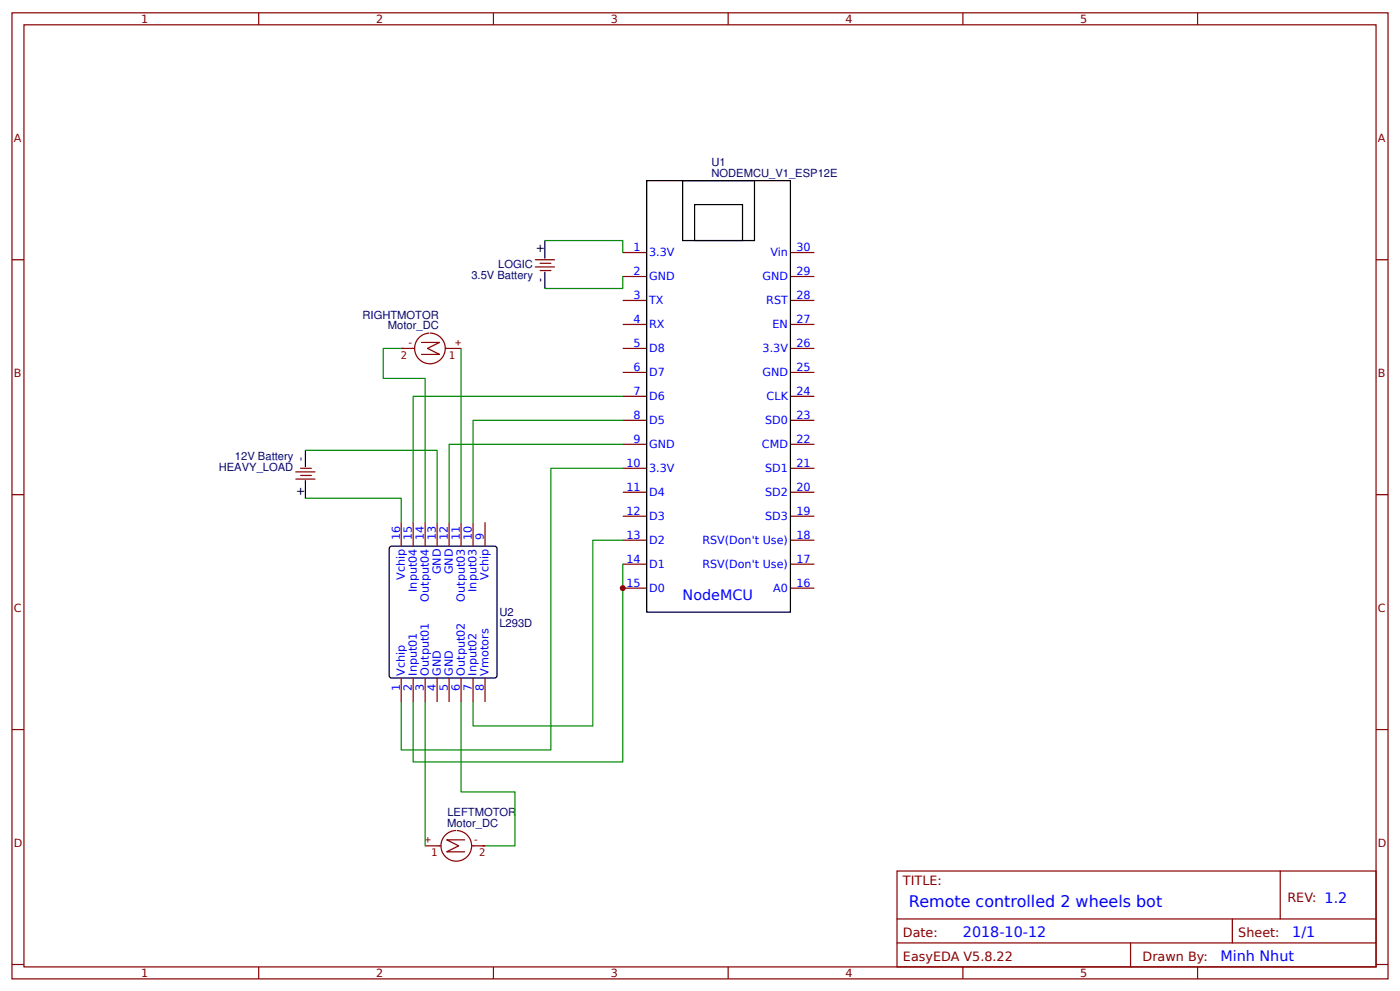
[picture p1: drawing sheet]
<svg xmlns="http://www.w3.org/2000/svg" width="309mm" height="219mm" viewBox="0 0 309 219" stroke-linecap="round" stroke-linejoin="round" font-family="sans-serif">
<g fill="none" stroke="#800" stroke-width=".26">
<path d="M2.6 2.8h304.1v213.3h-304.1zM5.3 5.5h298.7v207.9h-298.7zM57.1 2.8v2.7M109 2.8v2.7M160.9 2.8v2.7M212.7 2.8v2.7M264.6 2.8v2.7M2.6 57.3h2.7M118.3 57.3h4.2M118.3 58.9h4.2M119.3 58.1h2.4M119.3 59.7h2.4"/>
<path d="M137.6 55.7h5.3M174.6 55.7h5.3M304 57.3h2.7M137.6 61h5.3M137.6 66.3h5.3M137.6 71.6h5.3M137.6 76.9h5.3M174.6 61h5.3M174.6 66.3h5.3M174.6 71.6h5.3M174.6 76.9h5.3M137.6 82.2h5.3"/>
<path d="M137.6 87.5h5.3M137.6 92.8h5.3M137.6 98.1h5.3M174.6 82.2h5.3M174.6 87.5h5.3M174.6 92.8h5.3M174.6 98.1h5.3M2.6 109.2h2.7M65.4 105.8h4.2M65.4 104.2h4.2M66.4 103.4h2.4M66.4 105h2.4"/>
<path d="M88.6 115.3v5.3M91.3 115.3v5.3M93.9 115.3v5.3M96.6 115.3v5.3M99.2 115.3v5.3M101.9 115.3v5.3M104.5 115.3v5.3M107.2 115.3v5.3M137.6 103.4h5.3M137.6 108.7h5.3M137.6 114h5.3M137.6 119.2h5.3"/>
<path d="M174.6 103.4h5.3M174.6 108.7h5.3M174.6 114h5.3M174.6 119.2h5.3M304 109.2h2.7M137.6 124.5h5.3M137.6 129.8h5.3M174.6 124.5h5.3M174.6 129.8h5.3M88.6 149.7v5.3M91.3 149.7v5.3M93.9 149.7v5.3"/>
<path d="M96.6 149.7v5.3M99.2 149.7v5.3M101.9 149.7v5.3M104.5 149.7v5.3M107.2 149.7v5.3M2.6 161.1h2.7M304 161.1h2.7M198.2 192.3h105.8v21.1h-105.8zM282.8 192.3v10.6M2.6 212.9h2.7M57.1 213.4v2.7M109 213.4v2.7"/>
<path d="M160.9 213.4v2.7M198.2 202.9h105.8M198.2 208.1h105.8M212.7 213.4v2.7M249.8 208.1v5.3M264.6 213.4v2.7M272.3 202.9v5.2M304 212.9h2.7"/>
</g>
<path d="M142.9 39.9h31.7v95.2h-31.7zM150.8 39.9h15.9v13.2h-15.9zM120.4 53.1v4M120.4 60v3.7M153.5 45.2h10.5v7.9h-10.5zM67.5 99.4v3.7M67.5 106v4M86.3 120.6h23l.4 .2 .1 28.3-.3 .5-23 .1-.4-.3-.1-28.3z" fill="none" stroke="#000" stroke-width=".26"/>
<g fill="none" stroke="#080" stroke-width=".26">
<path d="M120.4 53.1h17.2v2.6M88.6 76.9h-3.9v6.6h9.2v31.8M101.9 76.9v38.4M137.6 61v2.7h-17.2M67.5 99.4h29.1v15.9M137.6 98.1h-38.4v17.2M137.6 92.8h-33.1v22.5M137.6 87.5h-46.3v27.8M67.5 110h21.1v5.3M137.6 103.4h-15.9v62.1h-33.1v-10.5M137.6 119.2h-6.6v41.1h-26.5v-5.3M137.6 124.5v43.7h-46.3v-13.2"/>
<path d="M93.9 155v31.7M101.9 155v19.8h11.9v11.9h-6.6"/>
</g>
<path d="M88.6 76.9h3M93.1 75.6h4l-2.6 1.3 2.6 1.3h-4M95 73.5a3.4 3.4 0 0 1 3 4.9 3.4 3.4 0 0 1-5.6 .7 3.4 3.4 0 0 1 1.8-5.5l.6-.1M98.4 76.9h3.5M93.9 186.7h3.5M100.8 183.3a3.4 3.4 0 0 0-3 4.9 3.4 3.4 0 0 0 5.6 .7 3.4 3.4 0 0 0-1.8-5.5l-.6-.1M102.7 185.4h-4l2.6 1.3-2.6 1.3h4M104.2 186.7h3" fill="none" stroke="#840000" stroke-width=".26"/>
<circle cx="137.6" cy="129.8" r=".66" fill="#c00"/>
<text font-size="3.5" fill="#00f" x="200.8" y="200.2">Remote controlled 2 wheels bot</text>
<g font-size="3.2" fill="#00f">
<text x="150.8" y="132.5">NodeMCU</text>
<text x="212.7" y="206.8">2018-10-12</text>
<text x="285.5" y="206.8">1/1</text>
<text x="269.6" y="212.1">Minh Nhut</text>
</g>
<g font-size="2.8" fill="#800">
<text x="199.5" y="195.4">TITLE:</text>
<text x="284.4" y="199.2">REV: 1.2</text>
<text x="199.5" y="206.8">Date:</text>
<text x="273.6" y="206.8">Sheet:</text>
<text x="199.5" y="212.1">EasyEDA V5.8.22</text>
<text x="252.4" y="212.1">Drawn By:</text>
</g>
<g font-size="2.5" fill="#800">
<text x="31.2" y="5.1">1</text>
<text x="83.1" y="5.1">2</text>
<text x="134.9" y="5.1">3</text>
<text x="186.8" y="5.1">4</text>
<text x="238.7" y="5.1">5</text>
<text x="3" y="31.4">A</text>
<text x="304.4" y="31.4">A</text>
<text x="3" y="83.3">B</text>
<text x="304.4" y="83.3">B</text>
<text x="3" y="135.1">C</text>
<text x="304.4" y="135.1">C</text>
<text x="3" y="187">D</text>
<text x="304.4" y="187">D</text>
<text x="31.2" y="215.7">1</text>
<text x="83.1" y="215.7">2</text>
<text x="134.9" y="215.7">3</text>
<text x="186.8" y="215.7">4</text>
<text x="238.7" y="215.7">5</text>
</g>
<g font-size="2.5" fill="#000080">
<text x="157.2" y="39.1">NODEMCU_V1_ESP12E</text>
<text x="157.2" y="36.7">U1</text>
<text x="110.1" y="59.3">LOGIC</text>
<text x="104.1" y="61.6">3.5V Battery</text>
<text x="80.1" y="70.4">RIGHTMOTOR</text>
<text x="85.7" y="72.7">Motor_DC</text>
<text x="51.9" y="101.5">12V Battery</text>
<text x="48.3" y="103.9">HEAVY_LOAD</text>
<text x="110.3" y="136">U2</text>
<text x="110.3" y="138.3">L293D</text>
<text x="98.8" y="182.5">Motor_DC</text>
<text x="98.8" y="180.2">LEFTMOTOR</text>
</g>
<g font-size="2.5">
<text x="120.1" y="55.7" transform="rotate(-90 120.1 55.7)">+</text>
<text x="120.1" y="62.2" transform="rotate(-90 120.1 62.2)">-</text>
<text x="67.2" y="101.8" transform="rotate(-90 67.2 101.8)">-</text>
<text x="67.2" y="109.4" transform="rotate(-90 67.2 109.4)">+</text>
</g>
<g font-size="2.5" fill="#00f">
<text x="140" y="55.5">1</text>
<text x="143.4" y="56.5">3.3V</text>
<text x="170.2" y="56.5">Vin</text>
<text x="175.9" y="55.5">30</text>
<text x="140" y="60.8">2</text>
<text x="143.4" y="61.8">GND</text>
<text x="168.4" y="61.8">GND</text>
<text x="175.9" y="60.8">29</text>
<text x="140" y="66.1">3</text>
<text x="140" y="71.4">4</text>
<text x="143.4" y="67.1">TX</text>
<text x="169.3" y="67.1">RST</text>
<text x="175.9" y="71.4">27</text>
<text x="175.9" y="66.1">28</text>
<text x="140" y="76.6">5</text>
<text x="143.4" y="72.4">RX</text>
<text x="143.4" y="77.7">D8</text>
<text x="168.5" y="77.7">3.3V</text>
<text x="170.7" y="72.4">EN</text>
<text x="175.9" y="76.6">26</text>
<text x="140" y="81.9">6</text>
<text x="143.4" y="83">D7</text>
<text x="168.4" y="83">GND</text>
<text x="175.9" y="81.9">25</text>
<text x="140" y="87.2">7</text>
<text x="143.4" y="88.3">D6</text>
<text x="169.4" y="88.3">CLK</text>
<text x="175.9" y="87.2">24</text>
<text x="140" y="92.5">8</text>
<text x="143.4" y="93.6">D5</text>
<text x="169.1" y="93.6">SD0</text>
<text x="175.9" y="92.5">23</text>
<text x="140" y="97.8">9</text>
<text x="143.4" y="98.9">GND</text>
<text x="168.3" y="98.9">CMD</text>
<text x="175.9" y="97.8">22</text>
<text x="138.4" y="103.1">10</text>
<text x="143.4" y="104.2">3.3V</text>
<text x="169.1" y="104.2">SD1</text>
<text x="175.9" y="103.1">21</text>
<text x="138.4" y="108.4">11</text>
<text x="138.4" y="113.7">12</text>
<text x="143.4" y="109.5">D4</text>
<text x="169.1" y="109.5">SD2</text>
<text x="175.9" y="113.7">19</text>
<text x="175.9" y="108.4">20</text>
<text x="88.4" y="119.2" transform="rotate(-90 88.4 119.2)">16</text>
<text x="91" y="119.2" transform="rotate(-90 91 119.2)">15</text>
<text x="93.7" y="119.2" transform="rotate(-90 93.7 119.2)">14</text>
<text x="96.3" y="119.2" transform="rotate(-90 96.3 119.2)">13</text>
<text x="99" y="119.2" transform="rotate(-90 99 119.2)">12</text>
<text x="101.6" y="119.2" transform="rotate(-90 101.6 119.2)">11</text>
<text x="104.2" y="119.2" transform="rotate(-90 104.2 119.2)">10</text>
<text x="106.9" y="119.2" transform="rotate(-90 106.9 119.2)">9</text>
<text x="138.4" y="119">13</text>
<text x="143.4" y="114.7">D3</text>
<text x="169.1" y="114.7">SD3</text>
<text x="175.9" y="119">18</text>
<text x="138.4" y="124.3">14</text>
<text x="143.4" y="120">D2</text>
<text x="143.4" y="125.3">D1</text>
<text x="155.2" y="125.3">RSV(Don't Use)</text>
<text x="155.2" y="120">RSV(Don't Use)</text>
<text x="175.9" y="124.3">17</text>
<text x="89.4" y="128" transform="rotate(-90 89.4 128)">Vchip</text>
<text x="92.1" y="130.6" transform="rotate(-90 92.1 130.6)">Input04</text>
<text x="97.4" y="126.8" transform="rotate(-90 97.4 126.8)">GND</text>
<text x="100" y="126.8" transform="rotate(-90 100 126.8)">GND</text>
<text x="105.3" y="130.6" transform="rotate(-90 105.3 130.6)">Input03</text>
<text x="107.9" y="128" transform="rotate(-90 107.9 128)">Vchip</text>
<text x="138.4" y="129.6">15</text>
<text x="143.4" y="130.6">D0</text>
<text x="170.8" y="130.6">A0</text>
<text x="175.9" y="129.6">16</text>
<text x="94.7" y="132.8" transform="rotate(-90 94.7 132.8)">Output04</text>
<text x="102.7" y="132.8" transform="rotate(-90 102.7 132.8)">Output03</text>
<text x="89.4" y="149.1" transform="rotate(-90 89.4 149.1)">Vchip</text>
<text x="92.1" y="149.1" transform="rotate(-90 92.1 149.1)">Input01</text>
<text x="94.7" y="149.1" transform="rotate(-90 94.7 149.1)">Output01</text>
<text x="97.4" y="149.1" transform="rotate(-90 97.4 149.1)">GND</text>
<text x="100" y="149.1" transform="rotate(-90 100 149.1)">GND</text>
<text x="102.7" y="149.1" transform="rotate(-90 102.7 149.1)">Output02</text>
<text x="105.3" y="149.1" transform="rotate(-90 105.3 149.1)">Input02</text>
<text x="107.9" y="149.1" transform="rotate(-90 107.9 149.1)">Vmotors</text>
<text x="88.4" y="152.6" transform="rotate(-90 88.4 152.6)">1</text>
<text x="91" y="152.6" transform="rotate(-90 91 152.6)">2</text>
<text x="93.7" y="152.6" transform="rotate(-90 93.7 152.6)">3</text>
<text x="96.3" y="152.6" transform="rotate(-90 96.3 152.6)">4</text>
<text x="99" y="152.6" transform="rotate(-90 99 152.6)">5</text>
<text x="101.6" y="152.6" transform="rotate(-90 101.6 152.6)">6</text>
<text x="104.2" y="152.6" transform="rotate(-90 104.2 152.6)">7</text>
<text x="106.9" y="152.6" transform="rotate(-90 106.9 152.6)">8</text>
</g>
<g font-size="2.3" fill="#840000">
<text x="90" y="76.4">-</text>
<text x="100.5" y="76.4">+</text>
<text x="88.6" y="79.2">2</text>
<text x="99.2" y="79.2">1</text>
<text x="93.9" y="186.2">+</text>
<text x="95.2" y="189">1</text>
<text x="104.5" y="186.2">-</text>
<text x="105.8" y="189">2</text>
</g>
</svg>
